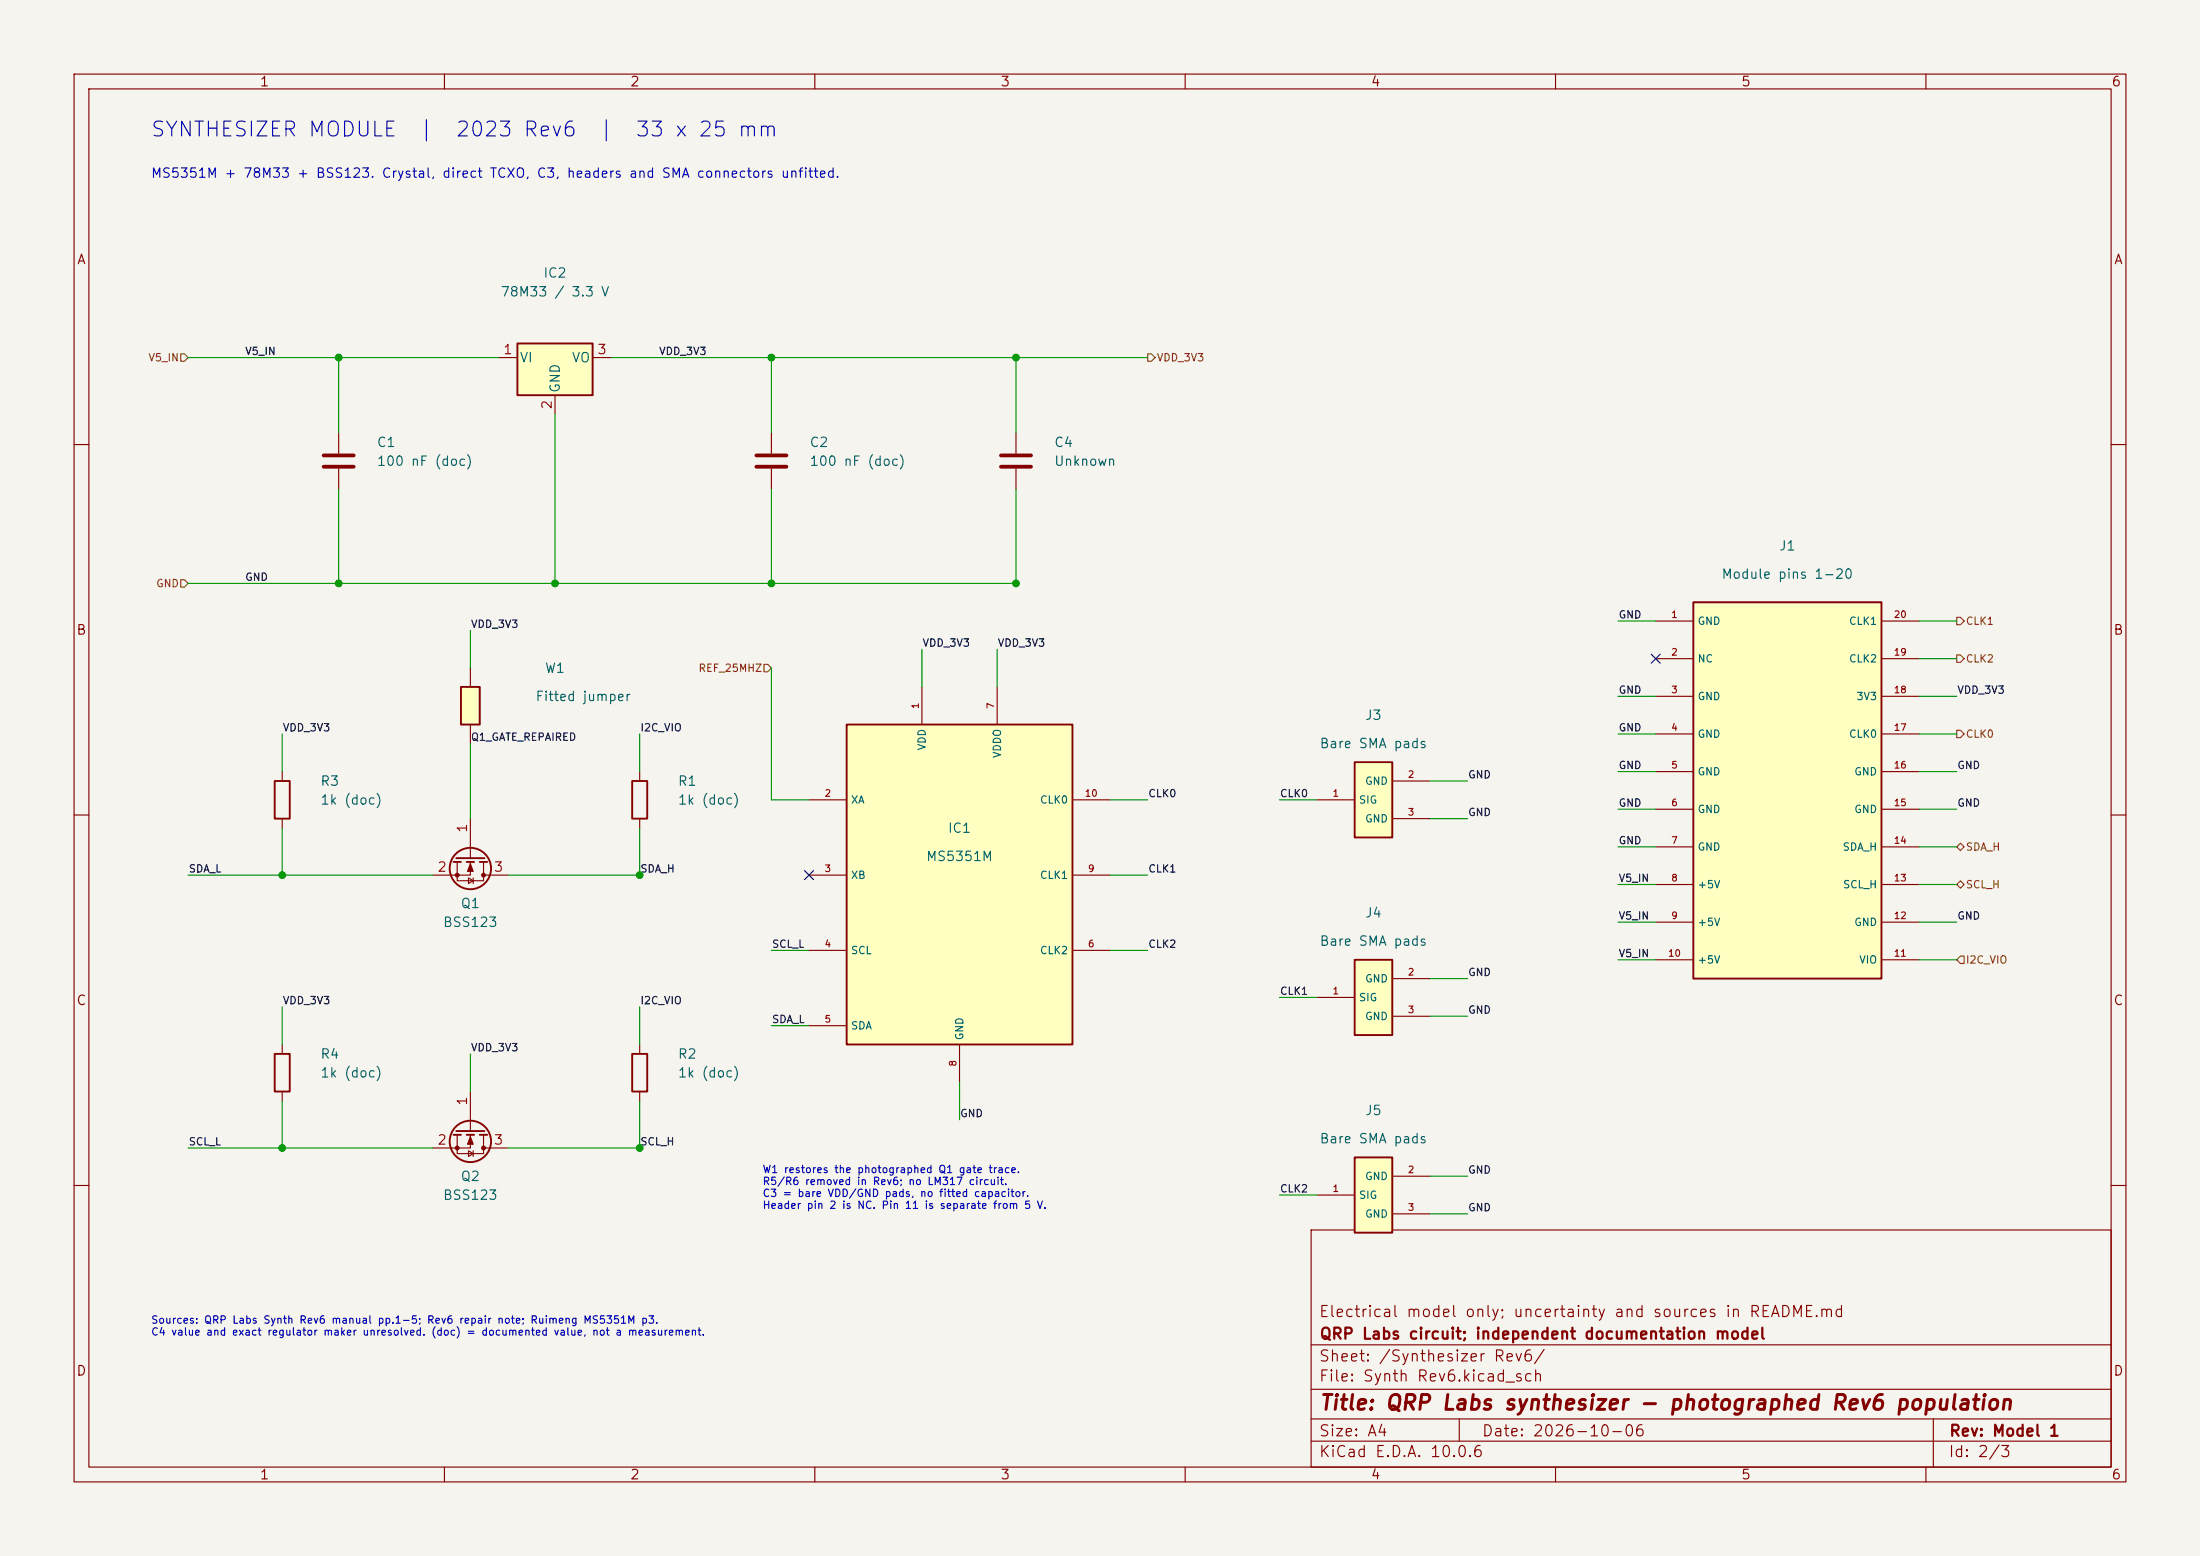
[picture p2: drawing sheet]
(kicad_sch
 (version 20260306)
 (generator "eeschema")
 (generator_version "10.0")
 (paper "A4")
 (title_block
  (title "QRP Labs synthesizer - photographed Rev6 population")
  (date "2026-10-06")
  (rev "Model 1")
  (company "QRP Labs circuit; independent documentation model")
  (comment 1 "Electrical model only; uncertainty and sources in README.md"))
 (lib_symbols
  (symbol "qrp-labs-models:78M33_Functional"
   (pin_names
    (offset 0.254)) (exclude_from_sim no) (in_bom yes) (on_board yes)
   (in_pos_files yes)
   (duplicate_pin_numbers_are_jumpers no)
   (property "Reference" "U" (at -3.81 3.175 0) (show_name no) (do_not_autoplace no) (effects (font (size 1.27 1.27))))
   (property "Value" "78M33_Functional" (at 0 3.175 0) (show_name no) (do_not_autoplace no) (effects (font (size 1.27 1.27)) (justify left)))
   (property "Footprint" "" (at 0 5.715 0) (show_name no) (do_not_autoplace no) (hide yes) (effects (font (size 1.27 1.27)
    (italic yes))))
   (property "Datasheet" "https://www.ti.com/lit/ds/symlink/ua78m.pdf" (at 0 -1.27 0) (show_name no) (do_not_autoplace no) (hide yes) (effects (font (size 1.27 1.27))))
   (property "Description" "78M33 fixed 3.3 V regulator; maker unknown. Functional map 1 IN, 2 GND/tab, 3 OUT. No procurement identity." (at 0 0 0) (show_name no) (do_not_autoplace no) (hide yes) (effects (font (size 1.27 1.27))))
   (symbol "78M33_Functional_0_1"
    (rectangle (start -5.08 1.905) (end 5.08 -5.08) (stroke (width 0.254) (type default)) (fill (type background))))
   (symbol "78M33_Functional_1_1"
    (pin power_in line (at -7.62 0 0) (length 2.54) (name "VI" (effects (font (size 1.27 1.27)))) (number "1" (effects (font (size 1.27 1.27)))))
    (pin power_in line (at 0 -7.62 90) (length 2.54) (name "GND" (effects (font (size 1.27 1.27)))) (number "2" (effects (font (size 1.27 1.27)))))
    (pin power_out line (at 7.62 0 180) (length 2.54) (name "VO" (effects (font (size 1.27 1.27)))) (number "3" (effects (font (size 1.27 1.27))))))
   (embedded_fonts no))
  (symbol "qrp-labs-models:BSS123"
   (property "Reference" "Q" (at 5.08 1.905 0) (show_name no) (do_not_autoplace no) (effects (font (size 1.27 1.27)) (justify left)))
   (property "Value" "BSS123" (at 5.08 0 0) (show_name no) (do_not_autoplace no) (effects (font (size 1.27 1.27)) (justify left)))
   (property "Footprint" "" (at 5.08 -1.905 0) (show_name no) (do_not_autoplace no) (hide yes) (effects (font (size 1.27 1.27)
    (italic yes)) (justify left)))
   (property "Datasheet" "https://assets.nexperia.com/documents/data-sheet/BSS123.pdf" (at 5.08 -3.81 0) (show_name no) (do_not_autoplace no) (hide yes) (effects (font (size 1.27 1.27)) (justify left)))
   (property "Description" "0.17A Id, 100V Vds, N-Channel MOSFET, SOT-23" (at 0 0 0) (show_name no) (do_not_autoplace no) (hide yes) (effects (font (size 1.27 1.27))))
   (embedded_fonts no)
   (pin_names
    (offset 0) (hide yes)) (exclude_from_sim no) (in_bom yes) (on_board yes)
   (in_pos_files yes)
   (symbol "BSS123_0_1"
    (polyline (pts (xy 0.254 1.905) (xy 0.254 -1.905)) (stroke (width 0.254) (type default)) (fill (type none)))
    (polyline (pts (xy 0.254 0) (xy -2.54 0)) (stroke (width 0) (type default)) (fill (type none)))
    (polyline (pts (xy 0.762 2.286) (xy 0.762 1.27)) (stroke (width 0.254) (type default)) (fill (type none)))
    (polyline (pts (xy 0.762 0.508) (xy 0.762 -0.508)) (stroke (width 0.254) (type default)) (fill (type none)))
    (polyline (pts (xy 0.762 -1.27) (xy 0.762 -2.286)) (stroke (width 0.254) (type default)) (fill (type none)))
    (polyline (pts (xy 0.762 -1.778) (xy 3.302 -1.778) (xy 3.302 1.778) (xy 0.762 1.778)) (stroke (width 0) (type default)) (fill (type none)))
    (polyline (pts (xy 1.016 0) (xy 2.032 0.381) (xy 2.032 -0.381) (xy 1.016 0)) (stroke (width 0) (type default)) (fill (type outline)))
    (circle (center 1.651 0) (radius 2.794) (stroke (width 0.254) (type default)) (fill (type none)))
    (polyline (pts (xy 2.54 2.54) (xy 2.54 1.778)) (stroke (width 0) (type default)) (fill (type none)))
    (circle (center 2.54 1.778) (radius 0.254) (stroke (width 0) (type default)) (fill (type outline)))
    (circle (center 2.54 -1.778) (radius 0.254) (stroke (width 0) (type default)) (fill (type outline)))
    (polyline (pts (xy 2.54 -2.54) (xy 2.54 0) (xy 0.762 0)) (stroke (width 0) (type default)) (fill (type none)))
    (polyline (pts (xy 2.921 0.381) (xy 3.683 0.381)) (stroke (width 0) (type default)) (fill (type none)))
    (polyline (pts (xy 3.302 0.381) (xy 2.921 -0.254) (xy 3.683 -0.254) (xy 3.302 0.381)) (stroke (width 0) (type default)) (fill (type none))))
   (symbol "BSS123_1_1"
    (pin input line (at -5.08 0 0) (length 2.54) (name "G" (effects (font (size 1.27 1.27)))) (number "1" (effects (font (size 1.27 1.27)))))
    (pin passive line (at 2.54 -5.08 90) (length 2.54) (name "S" (effects (font (size 1.27 1.27)))) (number "2" (effects (font (size 1.27 1.27)))))
    (pin passive line (at 2.54 5.08 270) (length 2.54) (name "D" (effects (font (size 1.27 1.27)))) (number "3" (effects (font (size 1.27 1.27)))))))
  (symbol "qrp-labs-models:C"
   (pin_numbers (hide yes))
   (pin_names
    (offset 0.254)) (exclude_from_sim no) (in_bom yes) (on_board yes)
   (in_pos_files yes)
   (duplicate_pin_numbers_are_jumpers no)
   (property "Reference" "C" (at 0.635 2.54 0) (show_name no) (do_not_autoplace no) (effects (font (size 1.27 1.27)) (justify left)))
   (property "Value" "C" (at 0.635 -2.54 0) (show_name no) (do_not_autoplace no) (effects (font (size 1.27 1.27)) (justify left)))
   (property "Footprint" "" (at 0.9652 -3.81 0) (show_name no) (do_not_autoplace no) (hide yes) (effects (font (size 1.27 1.27))))
   (property "Datasheet" "" (at 0 0 0) (show_name no) (do_not_autoplace no) (hide yes) (effects (font (size 1.27 1.27))))
   (property "Description" "Unpolarized capacitor" (at 0 0 0) (show_name no) (do_not_autoplace no) (hide yes) (effects (font (size 1.27 1.27))))
   (symbol "C_0_1"
    (polyline (pts (xy -2.032 0.762) (xy 2.032 0.762)) (stroke (width 0.508) (type default)) (fill (type none)))
    (polyline (pts (xy -2.032 -0.762) (xy 2.032 -0.762)) (stroke (width 0.508) (type default)) (fill (type none))))
   (symbol "C_1_1"
    (pin passive line (at 0 3.81 270) (length 2.794) (name "" (effects (font (size 1.27 1.27)))) (number "1" (effects (font (size 1.27 1.27)))))
    (pin passive line (at 0 -3.81 90) (length 2.794) (name "" (effects (font (size 1.27 1.27)))) (number "2" (effects (font (size 1.27 1.27))))))
   (embedded_fonts no))
  (symbol "qrp-labs-models:Clock_Pads"
   (pin_names
    (offset 0.5)) (exclude_from_sim yes) (in_bom no) (on_board no)
   (property "Reference" "J" (at 0 10.08 0) (effects (font (size 1.27 1.27))))
   (property "Value" "Bare SMA pads" (at 0 7.08 0) (effects (font (size 1.27 1.27))))
   (property "Footprint" "" (at 0 0 0) (effects (font (size 1 1)) (hide yes)))
   (property "Datasheet" "" (at 0 0 0) (effects (font (size 1 1)) (hide yes)))
   (property "Description" "Bare edge SIG/GND/GND pad groups; no SMA connector fitted. Model reference assigned." (at 0 0 0) (effects (font (size 1 1)) (hide yes)))
   (symbol "Clock_Pads_0_1"
    (rectangle (start -2.54 5.08) (end 2.54 -5.08) (stroke (width 0.254) (type default)) (fill (type background))))
   (symbol "Clock_Pads_1_1"
    (pin passive line (at -7.62 0 0) (length 5.08) (name "SIG" (effects (font (size 1 1)))) (number "1" (effects (font (size 0.9 0.9)))))
    (pin passive line (at 7.62 2.54 180) (length 5.08) (name "GND" (effects (font (size 1 1)))) (number "2" (effects (font (size 0.9 0.9)))))
    (pin passive line (at 7.62 -2.54 180) (length 5.08) (name "GND" (effects (font (size 1 1)))) (number "3" (effects (font (size 0.9 0.9))))))
   (embedded_fonts no))
  (symbol "qrp-labs-models:MS5351M"
   (pin_names
    (offset 0.5)) (exclude_from_sim yes) (in_bom no) (on_board no)
   (property "Reference" "IC" (at 0 25.32 0) (effects (font (size 1.27 1.27))))
   (property "Value" "MS5351M" (at 0 22.32 0) (effects (font (size 1.27 1.27))))
   (property "Footprint" "" (at 0 0 0) (effects (font (size 1 1)) (hide yes)))
   (property "Datasheet" "" (at 0 0 0) (effects (font (size 1 1)) (hide yes)))
   (property "Description" "Ruimeng MS5351M datasheet V1.0 2021-03-08 p3, linked by QRP Labs. No footprint selected." (at 0 0 0) (effects (font (size 1 1)) (hide yes)))
   (symbol "MS5351M_0_1"
    (rectangle (start -15.24 20.32) (end 15.24 -22.86) (stroke (width 0.254) (type default)) (fill (type background))))
   (symbol "MS5351M_1_1"
    (pin power_in line (at -5.08 25.4 270) (length 5.08) (name "VDD" (effects (font (size 1 1)))) (number "1" (effects (font (size 0.9 0.9)))))
    (pin power_in line (at 5.08 25.4 270) (length 5.08) (name "VDDO" (effects (font (size 1 1)))) (number "7" (effects (font (size 0.9 0.9)))))
    (pin power_in line (at 0 -27.94 90) (length 5.08) (name "GND" (effects (font (size 1 1)))) (number "8" (effects (font (size 0.9 0.9)))))
    (pin input line (at -20.32 10.16 0) (length 5.08) (name "XA" (effects (font (size 1 1)))) (number "2" (effects (font (size 0.9 0.9)))))
    (pin input line (at -20.32 0 0) (length 5.08) (name "XB" (effects (font (size 1 1)))) (number "3" (effects (font (size 0.9 0.9)))))
    (pin input line (at -20.32 -10.16 0) (length 5.08) (name "SCL" (effects (font (size 1 1)))) (number "4" (effects (font (size 0.9 0.9)))))
    (pin bidirectional line (at -20.32 -20.32 0) (length 5.08) (name "SDA" (effects (font (size 1 1)))) (number "5" (effects (font (size 0.9 0.9)))))
    (pin output line (at 20.32 10.16 180) (length 5.08) (name "CLK0" (effects (font (size 1 1)))) (number "10" (effects (font (size 0.9 0.9)))))
    (pin output line (at 20.32 0 180) (length 5.08) (name "CLK1" (effects (font (size 1 1)))) (number "9" (effects (font (size 0.9 0.9)))))
    (pin output line (at 20.32 -10.16 180) (length 5.08) (name "CLK2" (effects (font (size 1 1)))) (number "6" (effects (font (size 0.9 0.9))))))
   (embedded_fonts no))
  (symbol "qrp-labs-models:Module_Header_Pads"
   (pin_names
    (offset 0.5)) (exclude_from_sim yes) (in_bom no) (on_board no)
   (property "Reference" "J" (at 0 30.4 0) (effects (font (size 1.27 1.27))))
   (property "Value" "Two 10-pad rows" (at 0 27.4 0) (effects (font (size 1.27 1.27))))
   (property "Footprint" "" (at 0 0 0) (effects (font (size 1 1)) (hide yes)))
   (property "Datasheet" "" (at 0 0 0) (effects (font (size 1 1)) (hide yes)))
   (property "Description" "QRP Labs module pins 1-20, two 1x10 rows, 2.54 mm pitch. No header hardware fitted in photo." (at 0 0 0) (effects (font (size 1 1)) (hide yes)))
   (symbol "Module_Header_Pads_0_1"
    (rectangle (start -12.7 25.4) (end 12.7 -25.4) (stroke (width 0.254) (type default)) (fill (type background))))
   (symbol "Module_Header_Pads_1_1"
    (pin passive line (at -17.78 22.86 0) (length 5.08) (name "GND" (effects (font (size 1 1)))) (number "1" (effects (font (size 0.9 0.9)))))
    (pin passive line (at 17.78 22.86 180) (length 5.08) (name "CLK1" (effects (font (size 1 1)))) (number "20" (effects (font (size 0.9 0.9)))))
    (pin passive line (at -17.78 17.78 0) (length 5.08) (name "NC" (effects (font (size 1 1)))) (number "2" (effects (font (size 0.9 0.9)))))
    (pin passive line (at 17.78 17.78 180) (length 5.08) (name "CLK2" (effects (font (size 1 1)))) (number "19" (effects (font (size 0.9 0.9)))))
    (pin passive line (at -17.78 12.7 0) (length 5.08) (name "GND" (effects (font (size 1 1)))) (number "3" (effects (font (size 0.9 0.9)))))
    (pin passive line (at 17.78 12.7 180) (length 5.08) (name "3V3" (effects (font (size 1 1)))) (number "18" (effects (font (size 0.9 0.9)))))
    (pin passive line (at -17.78 7.62 0) (length 5.08) (name "GND" (effects (font (size 1 1)))) (number "4" (effects (font (size 0.9 0.9)))))
    (pin passive line (at 17.78 7.62 180) (length 5.08) (name "CLK0" (effects (font (size 1 1)))) (number "17" (effects (font (size 0.9 0.9)))))
    (pin passive line (at -17.78 2.54 0) (length 5.08) (name "GND" (effects (font (size 1 1)))) (number "5" (effects (font (size 0.9 0.9)))))
    (pin passive line (at 17.78 2.54 180) (length 5.08) (name "GND" (effects (font (size 1 1)))) (number "16" (effects (font (size 0.9 0.9)))))
    (pin passive line (at -17.78 -2.54 0) (length 5.08) (name "GND" (effects (font (size 1 1)))) (number "6" (effects (font (size 0.9 0.9)))))
    (pin passive line (at 17.78 -2.54 180) (length 5.08) (name "GND" (effects (font (size 1 1)))) (number "15" (effects (font (size 0.9 0.9)))))
    (pin passive line (at -17.78 -7.62 0) (length 5.08) (name "GND" (effects (font (size 1 1)))) (number "7" (effects (font (size 0.9 0.9)))))
    (pin passive line (at 17.78 -7.62 180) (length 5.08) (name "SDA_H" (effects (font (size 1 1)))) (number "14" (effects (font (size 0.9 0.9)))))
    (pin passive line (at -17.78 -12.7 0) (length 5.08) (name "+5V" (effects (font (size 1 1)))) (number "8" (effects (font (size 0.9 0.9)))))
    (pin passive line (at 17.78 -12.7 180) (length 5.08) (name "SCL_H" (effects (font (size 1 1)))) (number "13" (effects (font (size 0.9 0.9)))))
    (pin passive line (at -17.78 -17.78 0) (length 5.08) (name "+5V" (effects (font (size 1 1)))) (number "9" (effects (font (size 0.9 0.9)))))
    (pin passive line (at 17.78 -17.78 180) (length 5.08) (name "GND" (effects (font (size 1 1)))) (number "12" (effects (font (size 0.9 0.9)))))
    (pin passive line (at -17.78 -22.86 0) (length 5.08) (name "+5V" (effects (font (size 1 1)))) (number "10" (effects (font (size 0.9 0.9)))))
    (pin passive line (at 17.78 -22.86 180) (length 5.08) (name "VIO" (effects (font (size 1 1)))) (number "11" (effects (font (size 0.9 0.9))))))
   (embedded_fonts no))
  (symbol "qrp-labs-models:R"
   (pin_numbers (hide yes))
   (pin_names
    (offset 0)) (exclude_from_sim no) (in_bom yes) (on_board yes)
   (in_pos_files yes)
   (duplicate_pin_numbers_are_jumpers no)
   (property "Reference" "R" (at 2.032 0 90) (show_name no) (do_not_autoplace no) (effects (font (size 1.27 1.27))))
   (property "Value" "R" (at 0 0 90) (show_name no) (do_not_autoplace no) (effects (font (size 1.27 1.27))))
   (property "Footprint" "" (at -1.778 0 90) (show_name no) (do_not_autoplace no) (hide yes) (effects (font (size 1.27 1.27))))
   (property "Datasheet" "" (at 0 0 0) (show_name no) (do_not_autoplace no) (hide yes) (effects (font (size 1.27 1.27))))
   (property "Description" "Resistor" (at 0 0 0) (show_name no) (do_not_autoplace no) (hide yes) (effects (font (size 1.27 1.27))))
   (symbol "R_0_1"
    (rectangle (start -1.016 -2.54) (end 1.016 2.54) (stroke (width 0.254) (type default)) (fill (type none))))
   (symbol "R_1_1"
    (pin passive line (at 0 3.81 270) (length 1.27) (name "" (effects (font (size 1.27 1.27)))) (number "1" (effects (font (size 1.27 1.27)))))
    (pin passive line (at 0 -3.81 90) (length 1.27) (name "" (effects (font (size 1.27 1.27)))) (number "2" (effects (font (size 1.27 1.27))))))
   (embedded_fonts no))
  (symbol "qrp-labs-models:Repair_Wire"
   (pin_names
    (offset 0.5))
   (pin_numbers (hide yes)) (exclude_from_sim yes) (in_bom no) (on_board no)
   (property "Reference" "W" (at 0 7.54 0) (effects (font (size 1.27 1.27))))
   (property "Value" "Fitted jumper" (at 0 4.54 0) (effects (font (size 1.27 1.27))))
   (property "Footprint" "" (at 0 0 0) (effects (font (size 1 1)) (hide yes)))
   (property "Datasheet" "" (at 0 0 0) (effects (font (size 1 1)) (hide yes)))
   (property "Description" "Assigned model reference for photographed Q1-to-Q2 gate jumper, not a silkscreen designator." (at 0 0 0) (effects (font (size 1 1)) (hide yes)))
   (symbol "Repair_Wire_0_1"
    (rectangle (start -1.27 2.54) (end 1.27 -2.54) (stroke (width 0.254) (type default)) (fill (type background))))
   (symbol "Repair_Wire_1_1"
    (pin passive line (at 0 5.08 270) (length 2.54) (name "" (effects (font (size 1 1)))) (number "1" (effects (font (size 0.9 0.9)))))
    (pin passive line (at 0 -5.08 90) (length 2.54) (name "" (effects (font (size 1 1)))) (number "2" (effects (font (size 0.9 0.9))))))
   (embedded_fonts no)))
 (text "SYNTHESIZER MODULE  |  2023 Rev6  |  33 x 25 mm"
  (at 20.32 16.51 0)
  (effects (font (size 2 2)) (justify left top)))
 (text "MS5351M + 78M33 + BSS123. Crystal, direct TCXO, C3, headers and SMA connectors unfitted."
  (at 20.32 22.86 0)
  (effects (font (size 1.27 1.27)) (justify left top)))
 (symbol
  (lib_id "qrp-labs-models:78M33_Functional")
  (at 74.93 48.26 0)
  (unit 1)
  (exclude_from_sim yes)
  (in_bom yes)
  (on_board yes)
  (dnp no)
  (property "Reference" "IC2" (at 74.93 36.83 0) (effects (font (size 1.27 1.27))))
  (property "Value" "78M33 / 3.3 V" (at 74.93 39.37 0) (effects (font (size 1.27 1.27))))
  (property "Footprint" "" (at 74.93 48.26 0) (effects (font (size 1.27 1.27)) (hide yes)))
  (property "Datasheet" "https://www.ti.com/lit/ds/symlink/ua78m.pdf" (at 74.93 48.26 0) (effects (font (size 1.27 1.27)) (hide yes)))
  (property "Evidence" "78M33 marking confirmed in IMG_1703. 1 IN, 2 GND/tab, 3 OUT per 78Mxx TO-252 datasheet. Maker unknown." (at 74.93 48.26 0) (effects (font (size 1.27 1.27)) (hide yes)))
  (pin "1")
  (pin "2")
  (pin "3"))
 (symbol
  (lib_id "qrp-labs-models:C")
  (at 45.72 62.23 0)
  (unit 1)
  (exclude_from_sim yes)
  (in_bom yes)
  (on_board yes)
  (dnp no)
  (property "Reference" "C1" (at 50.8 59.69 0) (effects (font (size 1.27 1.27)) (justify left)))
  (property "Value" "100 nF (doc)" (at 50.8 62.23 0) (effects (font (size 1.27 1.27)) (justify left)))
  (property "Footprint" "" (at 45.72 62.23 0) (effects (font (size 1.27 1.27)) (hide yes)))
  (property "Datasheet" "" (at 45.72 62.23 0) (effects (font (size 1.27 1.27)) (hide yes)))
  (property "Evidence" "Manual p2 0.1uF input bypass; fitted in photo, unmeasured." (at 45.72 62.23 0) (effects (font (size 1.27 1.27)) (hide yes)))
  (pin "1")
  (pin "2"))
 (symbol
  (lib_id "qrp-labs-models:C")
  (at 104.14 62.23 0)
  (unit 1)
  (exclude_from_sim yes)
  (in_bom yes)
  (on_board yes)
  (dnp no)
  (property "Reference" "C2" (at 109.22 59.69 0) (effects (font (size 1.27 1.27)) (justify left)))
  (property "Value" "100 nF (doc)" (at 109.22 62.23 0) (effects (font (size 1.27 1.27)) (justify left)))
  (property "Footprint" "" (at 104.14 62.23 0) (effects (font (size 1.27 1.27)) (hide yes)))
  (property "Datasheet" "" (at 104.14 62.23 0) (effects (font (size 1.27 1.27)) (hide yes)))
  (property "Evidence" "Manual p2 0.1uF output bypass; fitted in photo, unmeasured." (at 104.14 62.23 0) (effects (font (size 1.27 1.27)) (hide yes)))
  (pin "1")
  (pin "2"))
 (symbol
  (lib_id "qrp-labs-models:C")
  (at 137.16 62.23 0)
  (unit 1)
  (exclude_from_sim yes)
  (in_bom yes)
  (on_board yes)
  (dnp no)
  (property "Reference" "C4" (at 142.24 59.69 0) (effects (font (size 1.27 1.27)) (justify left)))
  (property "Value" "Unknown" (at 142.24 62.23 0) (effects (font (size 1.27 1.27)) (justify left)))
  (property "Footprint" "" (at 137.16 62.23 0) (effects (font (size 1.27 1.27)) (hide yes)))
  (property "Datasheet" "" (at 137.16 62.23 0) (effects (font (size 1.27 1.27)) (hide yes)))
  (property "Evidence" "Fitted photo C4; manual p4 track diagram VDD/GND; value unspecified." (at 137.16 62.23 0) (effects (font (size 1.27 1.27)) (hide yes)))
  (pin "1")
  (pin "2"))
 (hierarchical_label "V5_IN"
  (shape input)
  (at 25.4 48.26 0)
  (effects (font (size 1 1)) (justify right)))
 (wire
  (pts (xy 25.4 48.26) (xy 45.72 48.26))
  (stroke (width 0) (type default)))
 (wire
  (pts (xy 45.72 48.26) (xy 67.31 48.26))
  (stroke (width 0) (type default)))
 (label "V5_IN"
  (at 33.02 48.26 0)
  (effects (font (size 1 1)) (justify left bottom)))
 (wire
  (pts (xy 45.72 48.26) (xy 45.72 58.42))
  (stroke (width 0) (type default)))
 (junction
  (at 45.72 48.26)
  (diameter 0)
  (color 0 0 0 0))
 (wire
  (pts (xy 82.55 48.26) (xy 104.14 48.26))
  (stroke (width 0) (type default)))
 (wire
  (pts (xy 104.14 48.26) (xy 137.16 48.26))
  (stroke (width 0) (type default)))
 (wire
  (pts (xy 137.16 48.26) (xy 154.94 48.26))
  (stroke (width 0) (type default)))
 (hierarchical_label "VDD_3V3"
  (shape output)
  (at 154.94 48.26 180)
  (effects (font (size 1 1)) (justify left)))
 (label "VDD_3V3"
  (at 88.9 48.26 0)
  (effects (font (size 1 1)) (justify left bottom)))
 (wire
  (pts (xy 104.14 48.26) (xy 104.14 58.42))
  (stroke (width 0) (type default)))
 (junction
  (at 104.14 48.26)
  (diameter 0)
  (color 0 0 0 0))
 (wire
  (pts (xy 137.16 48.26) (xy 137.16 58.42))
  (stroke (width 0) (type default)))
 (junction
  (at 137.16 48.26)
  (diameter 0)
  (color 0 0 0 0))
 (wire
  (pts (xy 25.4 78.74) (xy 45.72 78.74))
  (stroke (width 0) (type default)))
 (wire
  (pts (xy 45.72 78.74) (xy 74.93 78.74))
  (stroke (width 0) (type default)))
 (wire
  (pts (xy 74.93 78.74) (xy 104.14 78.74))
  (stroke (width 0) (type default)))
 (wire
  (pts (xy 104.14 78.74) (xy 137.16 78.74))
  (stroke (width 0) (type default)))
 (hierarchical_label "GND"
  (shape input)
  (at 25.4 78.74 0)
  (effects (font (size 1 1)) (justify right)))
 (label "GND"
  (at 33.02 78.74 0)
  (effects (font (size 1 1)) (justify left bottom)))
 (wire
  (pts (xy 45.72 66.04) (xy 45.72 78.74))
  (stroke (width 0) (type default)))
 (junction
  (at 45.72 78.74)
  (diameter 0)
  (color 0 0 0 0))
 (wire
  (pts (xy 74.93 55.88) (xy 74.93 78.74))
  (stroke (width 0) (type default)))
 (junction
  (at 74.93 78.74)
  (diameter 0)
  (color 0 0 0 0))
 (wire
  (pts (xy 104.14 66.04) (xy 104.14 78.74))
  (stroke (width 0) (type default)))
 (junction
  (at 104.14 78.74)
  (diameter 0)
  (color 0 0 0 0))
 (wire
  (pts (xy 137.16 66.04) (xy 137.16 78.74))
  (stroke (width 0) (type default)))
 (junction
  (at 137.16 78.74)
  (diameter 0)
  (color 0 0 0 0))
 (symbol
  (lib_id "qrp-labs-models:BSS123")
  (at 63.5 115.57 270)
  (unit 1)
  (exclude_from_sim yes)
  (in_bom yes)
  (on_board yes)
  (dnp no)
  (property "Reference" "Q1" (at 63.5 121.92 90) (effects (font (size 1.27 1.27))))
  (property "Value" "BSS123" (at 63.5 124.46 90) (effects (font (size 1.27 1.27))))
  (property "Footprint" "" (at 63.5 115.57 90) (effects (font (size 1.27 1.27)) (hide yes)))
  (property "Datasheet" "https://assets.nexperia.com/documents/data-sheet/BSS123.pdf" (at 63.5 115.57 90) (effects (font (size 1.27 1.27)) (hide yes)))
  (property "Evidence" "Rev6 manual BSS123; photo wire joins Q1/Q2 gates." (at 63.5 115.57 90) (effects (font (size 1.27 1.27)) (hide yes)))
  (pin "1")
  (pin "2")
  (pin "3"))
 (symbol
  (lib_id "qrp-labs-models:BSS123")
  (at 63.5 152.4 270)
  (unit 1)
  (exclude_from_sim yes)
  (in_bom yes)
  (on_board yes)
  (dnp no)
  (property "Reference" "Q2" (at 63.5 158.75 90) (effects (font (size 1.27 1.27))))
  (property "Value" "BSS123" (at 63.5 161.29 90) (effects (font (size 1.27 1.27))))
  (property "Footprint" "" (at 63.5 152.4 90) (effects (font (size 1.27 1.27)) (hide yes)))
  (property "Datasheet" "https://assets.nexperia.com/documents/data-sheet/BSS123.pdf" (at 63.5 152.4 90) (effects (font (size 1.27 1.27)) (hide yes)))
  (property "Evidence" "Rev6 manual BSS123; gate on regulated VDD." (at 63.5 152.4 90) (effects (font (size 1.27 1.27)) (hide yes)))
  (pin "1")
  (pin "2")
  (pin "3"))
 (symbol
  (lib_id "qrp-labs-models:Repair_Wire")
  (at 63.5 95.25 0)
  (unit 1)
  (exclude_from_sim yes)
  (in_bom no)
  (on_board no)
  (dnp no)
  (property "Reference" "W1" (at 74.93 90.17 0) (effects (font (size 1.27 1.27))))
  (property "Value" "Fitted jumper" (at 78.74 93.98 0) (effects (font (size 1.27 1.27))))
  (property "Footprint" "" (at 63.5 95.25 0) (effects (font (size 1.27 1.27)) (hide yes)))
  (property "Datasheet" "" (at 63.5 95.25 0) (effects (font (size 1.27 1.27)) (hide yes)))
  (property "Evidence" "Assigned model ref for photographed Q1-to-Q2 gate wire, consistent with official Rev6 fix." (at 63.5 95.25 0) (effects (font (size 1.27 1.27)) (hide yes)))
  (pin "1")
  (pin "2"))
 (wire
  (pts (xy 63.5 90.17) (xy 63.5 85.09))
  (stroke (width 0) (type default)))
 (label "VDD_3V3"
  (at 63.5 85.09 0)
  (effects (font (size 1 1)) (justify left bottom)))
 (wire
  (pts (xy 63.5 100.33) (xy 63.5 110.49))
  (stroke (width 0) (type default)))
 (label "Q1_GATE_REPAIRED"
  (at 63.5 100.33 0)
  (effects (font (size 1 1)) (justify left bottom)))
 (wire
  (pts (xy 63.5 147.32) (xy 63.5 142.24))
  (stroke (width 0) (type default)))
 (label "VDD_3V3"
  (at 63.5 142.24 0)
  (effects (font (size 1 1)) (justify left bottom)))
 (symbol
  (lib_id "qrp-labs-models:R")
  (at 38.1 107.95 0)
  (unit 1)
  (exclude_from_sim yes)
  (in_bom yes)
  (on_board yes)
  (dnp no)
  (property "Reference" "R3" (at 43.18 105.41 0) (effects (font (size 1.27 1.27)) (justify left)))
  (property "Value" "1k (doc)" (at 43.18 107.95 0) (effects (font (size 1.27 1.27)) (justify left)))
  (property "Footprint" "" (at 38.1 107.95 0) (effects (font (size 1.27 1.27)) (hide yes)))
  (property "Datasheet" "" (at 38.1 107.95 0) (effects (font (size 1.27 1.27)) (hide yes)))
  (property "Evidence" "1k per QRP circuit; unmeasured." (at 38.1 107.95 0) (effects (font (size 1.27 1.27)) (hide yes)))
  (pin "1")
  (pin "2"))
 (symbol
  (lib_id "qrp-labs-models:R")
  (at 86.36 107.95 0)
  (unit 1)
  (exclude_from_sim yes)
  (in_bom yes)
  (on_board yes)
  (dnp no)
  (property "Reference" "R1" (at 91.44 105.41 0) (effects (font (size 1.27 1.27)) (justify left)))
  (property "Value" "1k (doc)" (at 91.44 107.95 0) (effects (font (size 1.27 1.27)) (justify left)))
  (property "Footprint" "" (at 86.36 107.95 0) (effects (font (size 1.27 1.27)) (hide yes)))
  (property "Datasheet" "" (at 86.36 107.95 0) (effects (font (size 1.27 1.27)) (hide yes)))
  (property "Evidence" "1k per QRP circuit; unmeasured." (at 86.36 107.95 0) (effects (font (size 1.27 1.27)) (hide yes)))
  (pin "1")
  (pin "2"))
 (wire
  (pts (xy 38.1 104.14) (xy 38.1 99.06))
  (stroke (width 0) (type default)))
 (label "VDD_3V3"
  (at 38.1 99.06 0)
  (effects (font (size 1 1)) (justify left bottom)))
 (wire
  (pts (xy 86.36 104.14) (xy 86.36 99.06))
  (stroke (width 0) (type default)))
 (label "I2C_VIO"
  (at 86.36 99.06 0)
  (effects (font (size 1 1)) (justify left bottom)))
 (wire
  (pts (xy 38.1 111.76) (xy 38.1 118.11))
  (stroke (width 0) (type default)))
 (wire
  (pts (xy 25.4 118.11) (xy 38.1 118.11))
  (stroke (width 0) (type default)))
 (wire
  (pts (xy 38.1 118.11) (xy 58.42 118.11))
  (stroke (width 0) (type default)))
 (junction
  (at 38.1 118.11)
  (diameter 0)
  (color 0 0 0 0))
 (label "SDA_L"
  (at 25.4 118.11 0)
  (effects (font (size 1 1)) (justify left bottom)))
 (wire
  (pts (xy 68.58 118.11) (xy 86.36 118.11))
  (stroke (width 0) (type default)))
 (wire
  (pts (xy 86.36 111.76) (xy 86.36 118.11))
  (stroke (width 0) (type default)))
 (junction
  (at 86.36 118.11)
  (diameter 0)
  (color 0 0 0 0))
 (label "SDA_H"
  (at 86.36 118.11 0)
  (effects (font (size 1 1)) (justify left bottom)))
 (symbol
  (lib_id "qrp-labs-models:R")
  (at 38.1 144.78 0)
  (unit 1)
  (exclude_from_sim yes)
  (in_bom yes)
  (on_board yes)
  (dnp no)
  (property "Reference" "R4" (at 43.18 142.24 0) (effects (font (size 1.27 1.27)) (justify left)))
  (property "Value" "1k (doc)" (at 43.18 144.78 0) (effects (font (size 1.27 1.27)) (justify left)))
  (property "Footprint" "" (at 38.1 144.78 0) (effects (font (size 1.27 1.27)) (hide yes)))
  (property "Datasheet" "" (at 38.1 144.78 0) (effects (font (size 1.27 1.27)) (hide yes)))
  (property "Evidence" "1k per QRP circuit; unmeasured." (at 38.1 144.78 0) (effects (font (size 1.27 1.27)) (hide yes)))
  (pin "1")
  (pin "2"))
 (symbol
  (lib_id "qrp-labs-models:R")
  (at 86.36 144.78 0)
  (unit 1)
  (exclude_from_sim yes)
  (in_bom yes)
  (on_board yes)
  (dnp no)
  (property "Reference" "R2" (at 91.44 142.24 0) (effects (font (size 1.27 1.27)) (justify left)))
  (property "Value" "1k (doc)" (at 91.44 144.78 0) (effects (font (size 1.27 1.27)) (justify left)))
  (property "Footprint" "" (at 86.36 144.78 0) (effects (font (size 1.27 1.27)) (hide yes)))
  (property "Datasheet" "" (at 86.36 144.78 0) (effects (font (size 1.27 1.27)) (hide yes)))
  (property "Evidence" "1k per QRP circuit; unmeasured." (at 86.36 144.78 0) (effects (font (size 1.27 1.27)) (hide yes)))
  (pin "1")
  (pin "2"))
 (wire
  (pts (xy 38.1 140.97) (xy 38.1 135.89))
  (stroke (width 0) (type default)))
 (label "VDD_3V3"
  (at 38.1 135.89 0)
  (effects (font (size 1 1)) (justify left bottom)))
 (wire
  (pts (xy 86.36 140.97) (xy 86.36 135.89))
  (stroke (width 0) (type default)))
 (label "I2C_VIO"
  (at 86.36 135.89 0)
  (effects (font (size 1 1)) (justify left bottom)))
 (wire
  (pts (xy 38.1 148.59) (xy 38.1 154.94))
  (stroke (width 0) (type default)))
 (wire
  (pts (xy 25.4 154.94) (xy 38.1 154.94))
  (stroke (width 0) (type default)))
 (wire
  (pts (xy 38.1 154.94) (xy 58.42 154.94))
  (stroke (width 0) (type default)))
 (junction
  (at 38.1 154.94)
  (diameter 0)
  (color 0 0 0 0))
 (label "SCL_L"
  (at 25.4 154.94 0)
  (effects (font (size 1 1)) (justify left bottom)))
 (wire
  (pts (xy 68.58 154.94) (xy 86.36 154.94))
  (stroke (width 0) (type default)))
 (wire
  (pts (xy 86.36 148.59) (xy 86.36 154.94))
  (stroke (width 0) (type default)))
 (junction
  (at 86.36 154.94)
  (diameter 0)
  (color 0 0 0 0))
 (label "SCL_H"
  (at 86.36 154.94 0)
  (effects (font (size 1 1)) (justify left bottom)))
 (symbol
  (lib_id "qrp-labs-models:MS5351M")
  (at 129.54 118.11 0)
  (unit 1)
  (exclude_from_sim yes)
  (in_bom yes)
  (on_board yes)
  (dnp no)
  (property "Reference" "IC1" (at 129.54 111.76 0) (effects (font (size 1.27 1.27))))
  (property "Value" "MS5351M" (at 129.54 115.57 0) (effects (font (size 1.27 1.27))))
  (property "Footprint" "" (at 129.54 118.11 0) (effects (font (size 1.27 1.27)) (hide yes)))
  (property "Datasheet" "" (at 129.54 118.11 0) (effects (font (size 1.27 1.27)) (hide yes)))
  (property "Evidence" "Photo identity, Ruimeng datasheet p3 pinout." (at 129.54 118.11 0) (effects (font (size 1.27 1.27)) (hide yes)))
  (pin "1")
  (pin "7")
  (pin "8")
  (pin "2")
  (pin "3")
  (pin "4")
  (pin "5")
  (pin "10")
  (pin "9")
  (pin "6"))
 (wire
  (pts (xy 124.46 92.71) (xy 124.46 87.63))
  (stroke (width 0) (type default)))
 (label "VDD_3V3"
  (at 124.46 87.63 0)
  (effects (font (size 1 1)) (justify left bottom)))
 (wire
  (pts (xy 134.62 92.71) (xy 134.62 87.63))
  (stroke (width 0) (type default)))
 (label "VDD_3V3"
  (at 134.62 87.63 0)
  (effects (font (size 1 1)) (justify left bottom)))
 (wire
  (pts (xy 129.54 146.05) (xy 129.54 151.13))
  (stroke (width 0) (type default)))
 (label "GND"
  (at 129.54 151.13 0)
  (effects (font (size 1 1)) (justify left bottom)))
 (hierarchical_label "REF_25MHZ"
  (shape input)
  (at 104.14 90.17 0)
  (effects (font (size 1 1)) (justify right)))
 (wire
  (pts (xy 104.14 90.17) (xy 104.14 107.95))
  (stroke (width 0) (type default)))
 (wire
  (pts (xy 104.14 107.95) (xy 109.22 107.95))
  (stroke (width 0) (type default)))
 (no_connect
  (at 109.22 118.11))
 (wire
  (pts (xy 109.22 128.27) (xy 104.14 128.27))
  (stroke (width 0) (type default)))
 (label "SCL_L"
  (at 104.14 128.27 0)
  (effects (font (size 1 1)) (justify left bottom)))
 (wire
  (pts (xy 109.22 138.43) (xy 104.14 138.43))
  (stroke (width 0) (type default)))
 (label "SDA_L"
  (at 104.14 138.43 0)
  (effects (font (size 1 1)) (justify left bottom)))
 (wire
  (pts (xy 149.86 107.95) (xy 154.94 107.95))
  (stroke (width 0) (type default)))
 (label "CLK0"
  (at 154.94 107.95 0)
  (effects (font (size 1 1)) (justify left bottom)))
 (wire
  (pts (xy 149.86 118.11) (xy 154.94 118.11))
  (stroke (width 0) (type default)))
 (label "CLK1"
  (at 154.94 118.11 0)
  (effects (font (size 1 1)) (justify left bottom)))
 (wire
  (pts (xy 149.86 128.27) (xy 154.94 128.27))
  (stroke (width 0) (type default)))
 (label "CLK2"
  (at 154.94 128.27 0)
  (effects (font (size 1 1)) (justify left bottom)))
 (symbol
  (lib_id "qrp-labs-models:Clock_Pads")
  (at 185.42 107.95 0)
  (unit 1)
  (exclude_from_sim yes)
  (in_bom no)
  (on_board no)
  (dnp no)
  (property "Reference" "J3" (at 185.42 96.52 0) (effects (font (size 1.27 1.27))))
  (property "Value" "Bare SMA pads" (at 185.42 100.33 0) (effects (font (size 1.27 1.27))))
  (property "Footprint" "" (at 185.42 107.95 0) (effects (font (size 1.27 1.27)) (hide yes)))
  (property "Datasheet" "" (at 185.42 107.95 0) (effects (font (size 1.27 1.27)) (hide yes)))
  (property "Evidence" "Assigned model refs for bare clock edge SIG/GND/GND pad groups; no connector fitted." (at 185.42 107.95 0) (effects (font (size 1.27 1.27)) (hide yes)))
  (pin "1")
  (pin "2")
  (pin "3"))
 (wire
  (pts (xy 177.8 107.95) (xy 172.72 107.95))
  (stroke (width 0) (type default)))
 (label "CLK0"
  (at 172.72 107.95 0)
  (effects (font (size 1 1)) (justify left bottom)))
 (wire
  (pts (xy 193.04 105.41) (xy 198.12 105.41))
  (stroke (width 0) (type default)))
 (label "GND"
  (at 198.12 105.41 0)
  (effects (font (size 1 1)) (justify left bottom)))
 (wire
  (pts (xy 193.04 110.49) (xy 198.12 110.49))
  (stroke (width 0) (type default)))
 (label "GND"
  (at 198.12 110.49 0)
  (effects (font (size 1 1)) (justify left bottom)))
 (symbol
  (lib_id "qrp-labs-models:Clock_Pads")
  (at 185.42 134.62 0)
  (unit 1)
  (exclude_from_sim yes)
  (in_bom no)
  (on_board no)
  (dnp no)
  (property "Reference" "J4" (at 185.42 123.19 0) (effects (font (size 1.27 1.27))))
  (property "Value" "Bare SMA pads" (at 185.42 127.0 0) (effects (font (size 1.27 1.27))))
  (property "Footprint" "" (at 185.42 134.62 0) (effects (font (size 1.27 1.27)) (hide yes)))
  (property "Datasheet" "" (at 185.42 134.62 0) (effects (font (size 1.27 1.27)) (hide yes)))
  (property "Evidence" "Assigned model refs for bare clock edge SIG/GND/GND pad groups; no connector fitted." (at 185.42 134.62 0) (effects (font (size 1.27 1.27)) (hide yes)))
  (pin "1")
  (pin "2")
  (pin "3"))
 (wire
  (pts (xy 177.8 134.62) (xy 172.72 134.62))
  (stroke (width 0) (type default)))
 (label "CLK1"
  (at 172.72 134.62 0)
  (effects (font (size 1 1)) (justify left bottom)))
 (wire
  (pts (xy 193.04 132.08) (xy 198.12 132.08))
  (stroke (width 0) (type default)))
 (label "GND"
  (at 198.12 132.08 0)
  (effects (font (size 1 1)) (justify left bottom)))
 (wire
  (pts (xy 193.04 137.16) (xy 198.12 137.16))
  (stroke (width 0) (type default)))
 (label "GND"
  (at 198.12 137.16 0)
  (effects (font (size 1 1)) (justify left bottom)))
 (symbol
  (lib_id "qrp-labs-models:Clock_Pads")
  (at 185.42 161.29 0)
  (unit 1)
  (exclude_from_sim yes)
  (in_bom no)
  (on_board no)
  (dnp no)
  (property "Reference" "J5" (at 185.42 149.86 0) (effects (font (size 1.27 1.27))))
  (property "Value" "Bare SMA pads" (at 185.42 153.67 0) (effects (font (size 1.27 1.27))))
  (property "Footprint" "" (at 185.42 161.29 0) (effects (font (size 1.27 1.27)) (hide yes)))
  (property "Datasheet" "" (at 185.42 161.29 0) (effects (font (size 1.27 1.27)) (hide yes)))
  (property "Evidence" "Assigned model refs for bare clock edge SIG/GND/GND pad groups; no connector fitted." (at 185.42 161.29 0) (effects (font (size 1.27 1.27)) (hide yes)))
  (pin "1")
  (pin "2")
  (pin "3"))
 (wire
  (pts (xy 177.8 161.29) (xy 172.72 161.29))
  (stroke (width 0) (type default)))
 (label "CLK2"
  (at 172.72 161.29 0)
  (effects (font (size 1 1)) (justify left bottom)))
 (wire
  (pts (xy 193.04 158.75) (xy 198.12 158.75))
  (stroke (width 0) (type default)))
 (label "GND"
  (at 198.12 158.75 0)
  (effects (font (size 1 1)) (justify left bottom)))
 (wire
  (pts (xy 193.04 163.83) (xy 198.12 163.83))
  (stroke (width 0) (type default)))
 (label "GND"
  (at 198.12 163.83 0)
  (effects (font (size 1 1)) (justify left bottom)))
 (symbol
  (lib_id "qrp-labs-models:Module_Header_Pads")
  (at 241.3 106.68 0)
  (unit 1)
  (exclude_from_sim yes)
  (in_bom no)
  (on_board no)
  (dnp no)
  (property "Reference" "J1" (at 241.3 73.66 0) (effects (font (size 1.27 1.27))))
  (property "Value" "Module pins 1-20" (at 241.3 77.47 0) (effects (font (size 1.27 1.27))))
  (property "Footprint" "" (at 241.3 106.68 0) (effects (font (size 1.27 1.27)) (hide yes)))
  (property "Datasheet" "" (at 241.3 106.68 0) (effects (font (size 1.27 1.27)) (hide yes)))
  (property "Evidence" "Manual p1 pinout and p3 physical orientation; hardware absent in photo." (at 241.3 106.68 0) (effects (font (size 1.27 1.27)) (hide yes)))
  (pin "1")
  (pin "20")
  (pin "2")
  (pin "19")
  (pin "3")
  (pin "18")
  (pin "4")
  (pin "17")
  (pin "5")
  (pin "16")
  (pin "6")
  (pin "15")
  (pin "7")
  (pin "14")
  (pin "8")
  (pin "13")
  (pin "9")
  (pin "12")
  (pin "10")
  (pin "11"))
 (wire
  (pts (xy 223.52 83.82) (xy 218.44 83.82))
  (stroke (width 0) (type default)))
 (label "GND"
  (at 218.44 83.82 0)
  (effects (font (size 1 1)) (justify left bottom)))
 (no_connect
  (at 223.52 88.9))
 (wire
  (pts (xy 223.52 93.98) (xy 218.44 93.98))
  (stroke (width 0) (type default)))
 (label "GND"
  (at 218.44 93.98 0)
  (effects (font (size 1 1)) (justify left bottom)))
 (wire
  (pts (xy 223.52 99.06) (xy 218.44 99.06))
  (stroke (width 0) (type default)))
 (label "GND"
  (at 218.44 99.06 0)
  (effects (font (size 1 1)) (justify left bottom)))
 (wire
  (pts (xy 223.52 104.14) (xy 218.44 104.14))
  (stroke (width 0) (type default)))
 (label "GND"
  (at 218.44 104.14 0)
  (effects (font (size 1 1)) (justify left bottom)))
 (wire
  (pts (xy 223.52 109.22) (xy 218.44 109.22))
  (stroke (width 0) (type default)))
 (label "GND"
  (at 218.44 109.22 0)
  (effects (font (size 1 1)) (justify left bottom)))
 (wire
  (pts (xy 223.52 114.3) (xy 218.44 114.3))
  (stroke (width 0) (type default)))
 (label "GND"
  (at 218.44 114.3 0)
  (effects (font (size 1 1)) (justify left bottom)))
 (wire
  (pts (xy 223.52 119.38) (xy 218.44 119.38))
  (stroke (width 0) (type default)))
 (label "V5_IN"
  (at 218.44 119.38 0)
  (effects (font (size 1 1)) (justify left bottom)))
 (wire
  (pts (xy 223.52 124.46) (xy 218.44 124.46))
  (stroke (width 0) (type default)))
 (label "V5_IN"
  (at 218.44 124.46 0)
  (effects (font (size 1 1)) (justify left bottom)))
 (wire
  (pts (xy 223.52 129.54) (xy 218.44 129.54))
  (stroke (width 0) (type default)))
 (label "V5_IN"
  (at 218.44 129.54 0)
  (effects (font (size 1 1)) (justify left bottom)))
 (wire
  (pts (xy 259.08 129.54) (xy 264.16 129.54))
  (stroke (width 0) (type default)))
 (hierarchical_label "I2C_VIO"
  (shape input)
  (at 264.16 129.54 180)
  (effects (font (size 1 1)) (justify left)))
 (wire
  (pts (xy 259.08 124.46) (xy 264.16 124.46))
  (stroke (width 0) (type default)))
 (label "GND"
  (at 264.16 124.46 0)
  (effects (font (size 1 1)) (justify left bottom)))
 (wire
  (pts (xy 259.08 119.38) (xy 264.16 119.38))
  (stroke (width 0) (type default)))
 (hierarchical_label "SCL_H"
  (shape bidirectional)
  (at 264.16 119.38 180)
  (effects (font (size 1 1)) (justify left)))
 (wire
  (pts (xy 259.08 114.3) (xy 264.16 114.3))
  (stroke (width 0) (type default)))
 (hierarchical_label "SDA_H"
  (shape bidirectional)
  (at 264.16 114.3 180)
  (effects (font (size 1 1)) (justify left)))
 (wire
  (pts (xy 259.08 109.22) (xy 264.16 109.22))
  (stroke (width 0) (type default)))
 (label "GND"
  (at 264.16 109.22 0)
  (effects (font (size 1 1)) (justify left bottom)))
 (wire
  (pts (xy 259.08 104.14) (xy 264.16 104.14))
  (stroke (width 0) (type default)))
 (label "GND"
  (at 264.16 104.14 0)
  (effects (font (size 1 1)) (justify left bottom)))
 (wire
  (pts (xy 259.08 99.06) (xy 264.16 99.06))
  (stroke (width 0) (type default)))
 (hierarchical_label "CLK0"
  (shape output)
  (at 264.16 99.06 180)
  (effects (font (size 1 1)) (justify left)))
 (wire
  (pts (xy 259.08 93.98) (xy 264.16 93.98))
  (stroke (width 0) (type default)))
 (label "VDD_3V3"
  (at 264.16 93.98 0)
  (effects (font (size 1 1)) (justify left bottom)))
 (wire
  (pts (xy 259.08 88.9) (xy 264.16 88.9))
  (stroke (width 0) (type default)))
 (hierarchical_label "CLK2"
  (shape output)
  (at 264.16 88.9 180)
  (effects (font (size 1 1)) (justify left)))
 (wire
  (pts (xy 259.08 83.82) (xy 264.16 83.82))
  (stroke (width 0) (type default)))
 (hierarchical_label "CLK1"
  (shape output)
  (at 264.16 83.82 180)
  (effects (font (size 1 1)) (justify left)))
 (text "W1 restores the photographed Q1 gate trace.\nR5/R6 removed in Rev6; no LM317 circuit.\nC3 = bare VDD/GND pads, no fitted capacitor.\nHeader pin 2 is NC. Pin 11 is separate from 5 V."
  (at 102.87 157.48 0)
  (effects (font (size 1 1)) (justify left top)))
 (text "Sources: QRP Labs Synth Rev6 manual pp.1-5; Rev6 repair note; Ruimeng MS5351M p3.\nC4 value and exact regulator maker unresolved. (doc) = documented value, not a measurement."
  (at 20.32 177.8 0)
  (effects (font (size 1 1)) (justify left top)))
 (embedded_fonts no))
